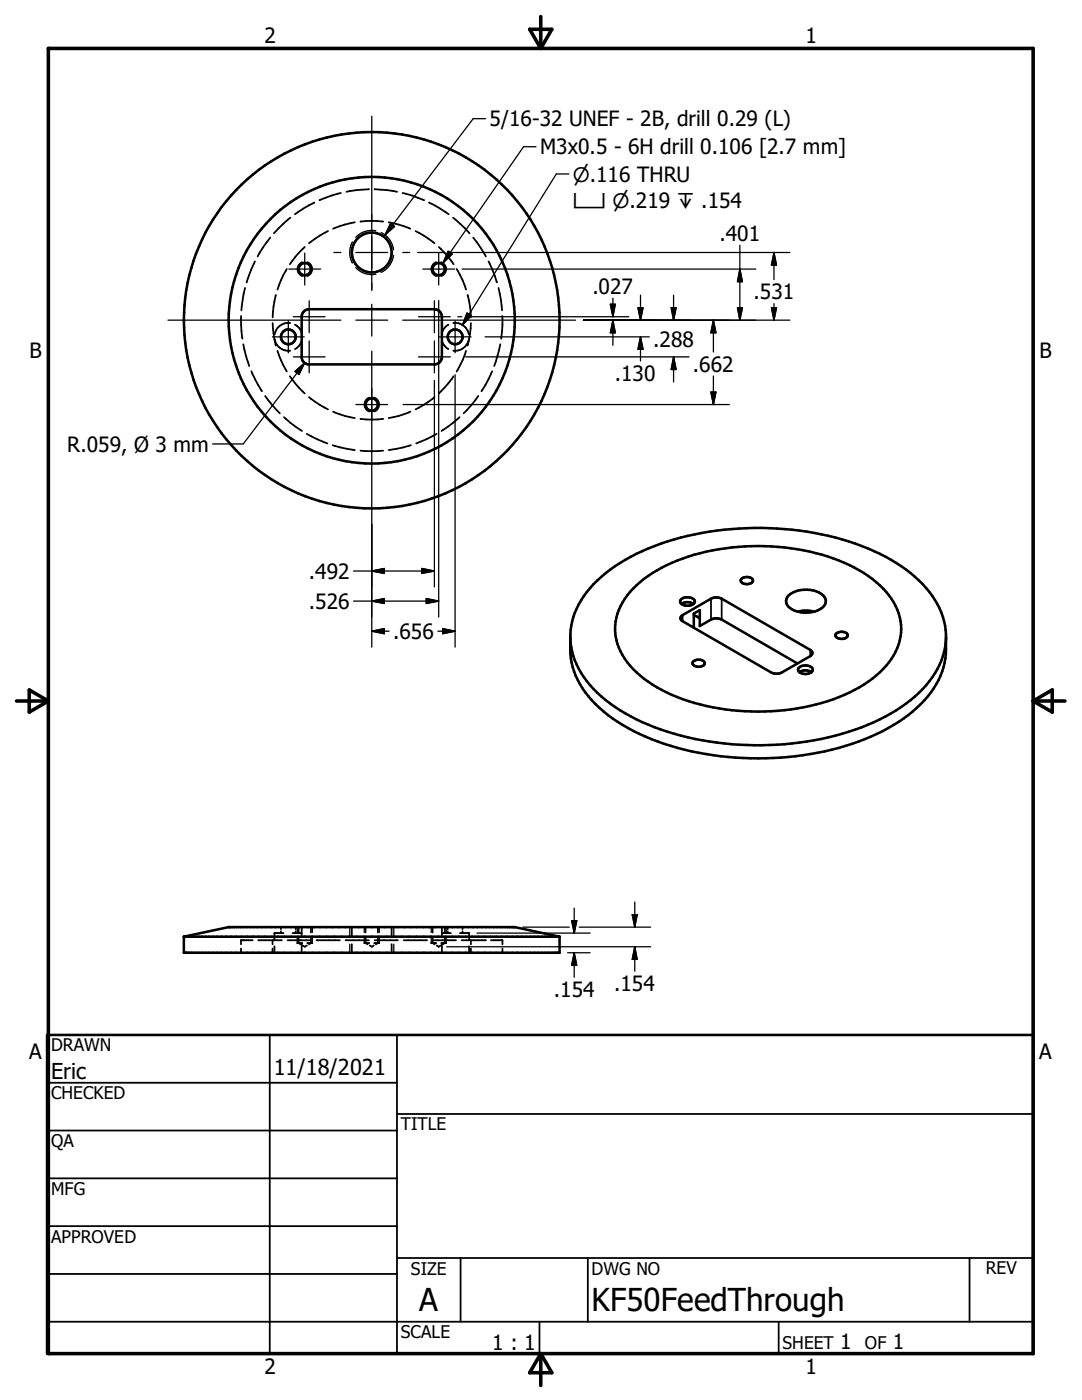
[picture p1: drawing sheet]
<svg xmlns="http://www.w3.org/2000/svg" width="216mm" height="279mm" viewBox="0 0 216 279" stroke-linecap="round" stroke-linejoin="round" font-family="sans-serif">
<g fill="none" stroke="#000" stroke-width=".36">
<path d="M68 38.5l-1.8 .5-2.5 1M73.6 37.8l-2.5 .2-2 .3M74.7 37.8l2.6 .2 1.9 .3M80.3 38.5l1.9 .5 2.4 1M48.9 57.5l-.7 4.4M50.9 52.2l-1.7 4.2M53.9 47.4l-1.4 2-1.1 1.8M55 58.9l-.4 2.3-.2 2.1M57.2 53.7l-1.1 2.2-.7 1.9M57.9 43.4l-3.2 3.2M60.8 49.3l-1.2 1.2-1.8 2.2M62.7 40.4l-2.2 1.2-1.6 1.2"/>
<path d="M65.4 46.1l-1.6 .9-2.2 1.6M70.8 44.4l-2 .4-2.3 .9M71.9 44.2l2.3-.1 2.2 .1M77.6 44.4l2 .4 2.3 .9M82.9 46.1l1.6 .9 2.2 1.6M85.6 40.4l3.9 2.4M87.6 49.3l1.1 1.2 1.8 2.2M90.4 43.4l3.3 3.2M91.1 53.7l1.2 2.2 .7 1.9M93.3 58.9l.5 2.3 .2 2.1M94.4 47.4l2.6 3.8M97.5 52.2l1.7 4.2"/>
<path d="M99.5 57.5l.5 2.4 .2 2M48.1 63.1l.3 4.5M48.5 68.7l1.2 4.4M50.2 74.1l2.1 4M52.9 79l2.9 3.5M54.4 64.5l.2 2.1 .4 2.4M54.8 67.7a2.77 2.77 0 0 0 3.1 2.3M55.4 70l.7 1.9 1.1 2.2M57.8 75.1l1.1 1.4 1.9 2M57.9 64.5a2.77 2.77 0 0 0-3.1 2.2M58.9 64.8l.9 .9 .4 .7M60.2 68.1l-.6 1-.7 .5"/>
<path d="M61.6 79.3l2.2 1.5 1.6 .9M86.7 79.3l-2.2 1.5-1.6 .9M88.2 68.1l.6 1 .7 .5M89.5 64.8l-1 .9-.3 .7M90.5 64.5a2.82 2.82 0 0 1 3.1 2.2M90.5 75.1l-1.1 1.4-1.8 2M93 70l-.7 1.9-1.2 2.2M93.6 67.7a2.82 2.82 0 0 1-3.1 2.3M94 64.5l-.2 2.1-.5 2.4M95.4 79l-1.4 1.9-1.5 1.6M98.2 74.1l-1.3 2.7-.8 1.3M99.8 68.7l-1.2 4.4"/>
<path d="M100.2 63.1l.1 1.7-.3 2.8M56.7 83.3l1.2 1.1 2.3 1.6M61.2 86.6l2.1 1.1 2 .8M66.4 88.9l1.6 .4 2.8 .5M66.5 82.2l2.3 .8 2 .4M71.9 83.6l2.3 .1 2.2-.1M71.9 89.9l2.3 .1 2.2-.1M81.9 82.2l-2.3 .8-2 .4M82 88.9l-1.6 .4-2.8 .5M87.1 86.6l-2 1.1-2.1 .8M91.7 83.3l-2.3 1.8-1.3 .9M141.9 119.5v4.2"/>
<path d="M144 119.5v4.2M136.2 122.8v1.2M161.7 129.7v1.3M48.1 189.3v.8M50.4 187.6h-2.3v.9M51.6 187.6h4.6M54.4 187.6v.9M54.4 189.3v.8M54.8 188.8v1.3M56.1 185v.4M56.1 185.8v.4M56.6 186.2h-1.8v1.3"/>
<path d="M57.4 187.6h4.6M58.4 186.2h1.8M59 185v.4M59 185.8v.4M59.3 188.2h1M59.6 187.1v1.1l.4 .3M59.6 185v1.1M60.2 185v1.7M60.2 188.4v1.7M60.4 188.7l.4 .2 .4-.2M61.3 188.2h1M62.1 187.1v1.1l-.5 .3"/>
<path d="M62.1 185v1.1M63.2 187.6h4.6M69 187.6h4.6M70.2 185v1.7M70.2 188.4v1.7M72.7 188.2h1M72.9 187.1v1.1l.4 .3M72.9 185v1.1M73.8 188.7l.4 .2 .4-.2M74.7 188.2h1M74.8 187.6h4.6M75.4 187.1v1.1l-.4 .3"/>
<path d="M75.4 185v1.1M78.1 185v1.7M78.1 188.4v1.7M80.6 187.6h4.6M86 188.2h1M86.3 187.1v1.1l.4 .3M86.3 185v1.1M86.3 187.6h4.7M87.1 188.7l.4 .2 .4-.2M88 188.2h1M88.2 186.2h1.8M88.2 185v1.7"/>
<path d="M88.2 188.4v1.7M88.8 187.1v1.1l-.5 .3M88.8 185v1.1M89.3 185v.4M89.3 185.8v.4M91.8 186.2h1.8v1.3M92.2 187.6h4.6M92.3 185v.4M92.3 185.8v.4M93.6 188.8v1.3M94 187.6v.9M94 189.3v.8"/>
<path d="M97.9 187.6h2.4v.9M100.3 189.3v.8M9.4 216.1h69.8M53.8 206.5v63.6M79.2 206.5v63.6M9.4 225.6h69.8M9.4 235.2h69.8M79.2 222.3h127M9.4 244.7h69.8M9.4 254.2h69.8M79.2 251.1h127M91.9 251.1v12.7"/>
<path d="M117.3 251.1v12.7M193.5 251.1v12.7M9.4 263.8h196.8M107.6 263.8v6.3M155.4 263.8v6.3"/>
</g>
<circle cx="96.8" cy="187.6" r=".18" fill="#000"/>
<g fill="none" stroke="#000" stroke-width=".51">
<path d="M60.6 62.2l.5-.4 .6-.1h25a1.52 1.52 0 0 1 1.5 1.5v8a1.47 1.47 0 0 1-1.5 1.5h-25a1.47 1.47 0 0 1-1.5-1.5v-8l.1-.5zM126.3 117.5a30 30 0 0 1 15.9-7.7 45.6 45.6 0 0 1 27.3 3 18.4 18.4 0 0 1 9.6 8.9 10.7 10.7 0 0 1-2.9 11.8 30 30 0 0 1-15.8 7.6 45.5 45.5 0 0 1-27.4-2.9 18.6 18.6 0 0 1-9.5-8.9 10.7 10.7 0 0 1 2.8-11.8zM135.8 119.7a1.92 1.92 0 0 1 2.8 .2 1.43 1.43 0 0 1-1.9 1 .83 .83 0 0 1-.9-1.2zM148 115.5a1.64 1.64 0 0 1 2.2 .2 1.2 1.2 0 0 1-1.7 .8 .64 .64 0 0 1-.6-.3 .64 .64 0 0 1 .1-.7zM157.4 118.8a5.8 5.8 0 0 1 6.9 .1 1.68 1.68 0 0 1-.9 2.8 5.8 5.8 0 0 1-6.2-.7 1.52 1.52 0 0 1 .2-2.2zM113.8 127.1a16.6 16.6 0 0 0 6.6 14.9 44.1 44.1 0 0 0 21.9 8.7 59.5 59.5 0 0 0 32.7-4.2 25.6 25.6 0 0 0 12.3-10.8l.7-1.7 .5-1.7a25.6 25.6 0 0 0 .1-7.4 18.4 18.4 0 0 0-7.8-11.2 47.8 47.8 0 0 0-24.3-8.1 57.2 57.2 0 0 0-30.6 5.5 23.3 23.3 0 0 0-11.2 11.2 13.8 13.8 0 0 0 3.1 14.4 35.2 35.2 0 0 0 16.7 9.7 60.5 60.5 0 0 0 39.9-2.3 26.4 26.4 0 0 0 12.7-10.6l1.1-2.5 .4-1.8 .2-1.7M136 120.5a2.19 2.19 0 0 1 2.4 0M136 122.9l5.9-3.4a2.37 2.37 0 0 1 2.1 0l17.7 10.2a.67 .67 0 0 1 .4 .6 .67 .67 0 0 1-.4 .7l-5.7 3.2a2.34 2.34 0 0 1-2.1 0l-17.7-10.2-.4-.5v-.3zM138.2 132.1a1.61 1.61 0 0 1 2.4 .1 1.16 1.16 0 0 1-1.7 .8l-.7-.4zM138.4 125.3v-2.8l1.2-.7v3.1l2.3-1.2a2.37 2.37 0 0 1 2.1 0l15.1 8.7M138.4 122.8l1.2 .7M159.2 122.1l1.4-.2 1.9 .2"/>
<path d="M159.5 133.2a1.92 1.92 0 0 1 2.7 .3 1.49 1.49 0 0 1-2.2 .9 .69 .69 0 0 1-.7-.4 .69 .69 0 0 1 .2-.8zM159.5 134.2a2.06 2.06 0 0 1 2.4 0M166.9 126.4a1.46 1.46 0 0 1 2.3 .4 1.46 1.46 0 0 1-2.5 .1zM36.7 186.9l8.9-1.9h57.1l9 1.9M36.7 186.9h75M36.7 186.9v3.2h75v-3.2M9.4 206.5h196.8v63.6h-196.8z"/>
<circle cx="60.8" cy="53.7" r="1.23"/>
<circle cx="74.2" cy="50.4" r="4"/>
<circle cx="87.5" cy="53.7" r="1.23"/>
<circle cx="57.5" cy="67.2" r="1.48"/>
<circle cx="74.2" cy="63.9" r="28.6"/>
<circle cx="74.2" cy="64" r="37.5"/>
<circle cx="90.8" cy="67.2" r="1.48"/>
<circle cx="74.2" cy="80.7" r="1.23"/>
</g>
<g fill="none" stroke="#000" stroke-width=".25">
<path d="M74.2 23.2v34.8M96.9 23.7h-2.5l-17.6 23.2M107 29.3h-2.5l-16.1 23.2M113.5 34.7h-2.5l-18.7 30.2M57.6 53.7h6.4M60.3 52.3a1.48 1.48 0 0 0-1 1.4 1.48 1.48 0 0 0 1 1.4M60.8 50.5v6.4M61.3 52.3a1.48 1.48 0 0 1 1 1.4 1.48 1.48 0 0 1-1 1.4M66.6 50.4h1.4M70.3 48.3a4.4 4.4 0 0 0 0 4.2M71 53.4a4.3 4.3 0 0 0 4 1.3M71 50.4h6.4"/>
<path d="M75 46.1a4.3 4.3 0 0 0-4 1.3M76 46.4a4.3 4.3 0 0 1 2.5 3.4M77.9 44.6l.8 .6-1.9 1.7zM78.5 51a4.3 4.3 0 0 1-2.5 3.4M80.4 50.4h1.4M83.3 50.4h4.1M84.4 53.7h6.3M87.1 52.3a1.48 1.48 0 0 0-1.1 1.4 1.48 1.48 0 0 0 1.1 1.4M87.5 50.5v6.4M87.5 60v3.1M87.6 50.4h1M88 52.3a1.48 1.48 0 0 1 1 1.4 1.48 1.48 0 0 1-1 1.4"/>
<path d="M89.4 50.1l.8 .6-1.8 1.8zM89.6 50.4h68M92.2 53.7h58.6M122.3 59.5v3.7M127.8 58.9v5M134.4 58.9v5M147.6 48.9v15M147.6 53.7l.5 2.5h-.9zM154.4 50.4v5.4M154.4 50.4l.5 2.5h-1zM33.5 63.9h34.5M54.4 67.2h6.3"/>
<path d="M57.5 64.1v6.3M58.5 63.2h6.4M58.5 71.2h6.4M58.9 74.1l1.9-1.7-1.1 2.3zM60.8 72.4l-12.3 16.2h-6.1M61.7 60v6.4M61.7 68v6.4M71 63.9h6.4M73.7 79.3a1.5 1.5 0 0 0-1 1.4 1.5 1.5 0 0 0 1 1.5M74.2 60.7v6.4M74.2 70.1v59M74.6 79.3a1.5 1.5 0 0 1 1.1 1.4 1.5 1.5 0 0 1-1.1 1.5"/>
<path d="M80.4 63.9h34.4M83.5 63.2h6.3M83.5 71.2h6.3M86.7 60v6.4M86.7 68v6.4M86.7 75.9v41.2M87.5 63.3v.5M87.5 64v7.1M87.5 71.3v51.8M87.6 67.2h6.4M90.8 64.1v6.3M90.8 74.8v54.3"/>
<path d="M91.3 63.2h.8M92.9 71.2h44.6M93.2 62.5l.8 .5-1.7 1.9zM94.2 63.2h31.3M96.8 67.2h32.8M116.4 63.9h41.2M121.8 60.7h1l-.5 2.5zM122.3 63.9l.5 2.5h-1zM122.3 63.9v5M127.3 61.4h1l-.5 2.5zM127.8 67.2v4.8M127.8 67.2l.5 2.5h-1z"/>
<path d="M133.9 61.4h1l-.5 2.5zM134.4 71.2v5M134.4 71.2l.5 2.5h-1zM141.8 78.2h1.1l-.5 2.5zM142.4 63.9v6.4M142.4 75v5.7M142.4 63.9l.5 2.5h-1.1zM147.2 61.4h.9l-.5 2.5zM153.9 61.4h1l-.5 2.5zM154.4 60.6v3.3M71 80.7h6.4M80.4 80.7h65.1"/>
<path d="M70.6 114h16.1M70.6 120h16.9M74.2 114l2.5-.6v1zM74.2 120l2.5-.5v.9zM84.2 113.4l2.5 .6-2.5 .4zM85.1 119.5l2.4 .5-2.4 .4zM74.2 126l2.5-.5v1zM74.2 126h3.4M87.4 126h3.4M88.3 125.5l2.5 .5-2.5 .5zM59.3 185v1.1M59.3 187.1v1.1"/>
<path d="M62.3 185v1.1M62.3 187.1v1.1M69.8 185v1.7M69.8 188.4v1.7M72.7 185v1.1M72.7 187.1v1.1M75.7 185v1.1M75.7 187.1v1.1M78.6 185v1.7M78.6 188.4v1.7M86 185v1.1M86 187.1v1.1"/>
<path d="M89 185v1.1M89 187.1v1.1M89.1 188.9h40.7M95.2 186.2h22.6M104.3 185h9.3M113.3 190.1h4.5M114.1 183.7h1l-.5 2.5zM114.6 181.2v5M114.6 190.1v4.9M114.6 190.1l.5 2.5h-1zM115.6 185h14.2M126.2 182.5h.9l-.4 2.5z"/>
<path d="M126.7 180v5M126.7 188.9v4.9M126.7 188.9l.4 2.6h-.9z"/>
</g>
<path d="M9.6 9.7h196.6v260.4h-196.6zM105.7 5.8h4.4l-2.2 3.9zM107.9 3.3v6.4M3.3 139.9h6.3M5.8 137.7l3.8 2.2-3.8 2.2zM206.2 139.9h6.3M206.2 139.9l3.8-2.2v4.4zM107.9 270.1v6.4M107.9 270.1l2.2 3.9h-4.4z" fill="none" stroke="#000" stroke-width=".71"/>
<g fill="#000" stroke="#000" stroke-width=".25">
<path d="M77.9 44.6l.8 .6-1.9 1.7zM89.4 50.1l.8 .6-1.8 1.8zM147.6 53.7l.5 2.5h-.9zM154.4 50.4l.5 2.5h-1zM58.9 74.1l1.9-1.7-1.1 2.3zM93.2 62.5l.8 .5-1.7 1.9zM121.8 60.7h1l-.5 2.5zM122.3 63.9l.5 2.5h-1zM127.3 61.4h1l-.5 2.5zM127.8 67.2l.5 2.5h-1zM133.9 61.4h1l-.5 2.5zM134.4 71.2l.5 2.5h-1z"/>
<path d="M141.8 78.2h1.1l-.5 2.5zM142.4 63.9l.5 2.5h-1.1zM147.2 61.4h.9l-.5 2.5zM153.9 61.4h1l-.5 2.5zM74.2 114l2.5-.6v1zM74.2 120l2.5-.5v.9zM84.2 113.4l2.5 .6-2.5 .4zM74.2 126l2.5-.5v1zM85.1 119.5l2.4 .5-2.4 .4zM88.3 125.5l2.5 .5-2.5 .5zM114.1 183.7h1l-.5 2.5zM114.6 190.1l.5 2.5h-1z"/>
<path d="M126.2 182.5h.9l-.4 2.5zM126.7 188.9l.4 2.6h-.9z"/>
</g>
<g font-size="6.3">
<text x="83.7" y="261.6">A</text>
<text x="118" y="261.7">KF50FeedThrough</text>
</g>
<g font-size="4.4">
<text x="10.2" y="215.3">Eric</text>
<text x="54.6" y="214.6">11/18/2021</text>
</g>
<g font-size="4.2">
<text x="52.8" y="8.7">2</text>
<text x="160.7" y="8.7">1</text>
<text x="97.7" y="25.2">5/16-32 UNEF - 2B, drill 0.29 (L)</text>
<text x="107.8" y="30.8">M3x0.5 - 6H drill 0.106 [2.7 mm]</text>
<text x="143.6" y="48.1">.401</text>
<text x="118.2" y="58.7">.027</text>
<text x="150.4" y="59.7">.531</text>
<text x="5.9" y="71.5">B</text>
<text x="130.3" y="69.3">.288</text>
<text x="207.4" y="71.5">B</text>
<text x="122.7" y="75.9">.130</text>
<text x="138.3" y="74.2">.662</text>
<text x="13.4" y="90.3">R.059, Ø 3 mm</text>
<text x="61.6" y="115.5">.492</text>
<text x="61.6" y="121.5">.526</text>
<text x="78.4" y="127.5">.656</text>
<text x="122.6" y="197.7">.154</text>
<text x="110.5" y="198.9">.154</text>
<text x="5.8" y="211.4">A</text>
<text x="207.4" y="211.4">A</text>
<text x="98.2" y="269.4">1 : 1</text>
<text x="167.7" y="269.3">1</text>
<text x="178.2" y="269.3">1</text>
<text x="52.8" y="274.2">2</text>
<text x="160.7" y="274.2">1</text>
</g>
<g font-size="4">
<text x="114.3" y="36.2">n.116 THRU</text>
<text x="114.3" y="41.6">v n.219 x .154</text>
</g>
<g font-size="3.5">
<text x="10.2" y="209.8">DRAWN</text>
<text x="10.2" y="219.4">CHECKED</text>
<text x="80" y="225.6">TITLE</text>
<text x="10.2" y="229">QA</text>
<text x="10.2" y="238.5">MFG</text>
<text x="10.2" y="248.1">APPROVED</text>
<text x="82" y="254.4">SIZE</text>
<text x="118" y="254.4">DWG NO</text>
<text x="196.7" y="254.3">REV</text>
<text x="80" y="267.1">SCALE</text>
<text x="156.1" y="269.3">SHEET</text>
<text x="172.6" y="269.3">OF</text>
</g>
</svg>
